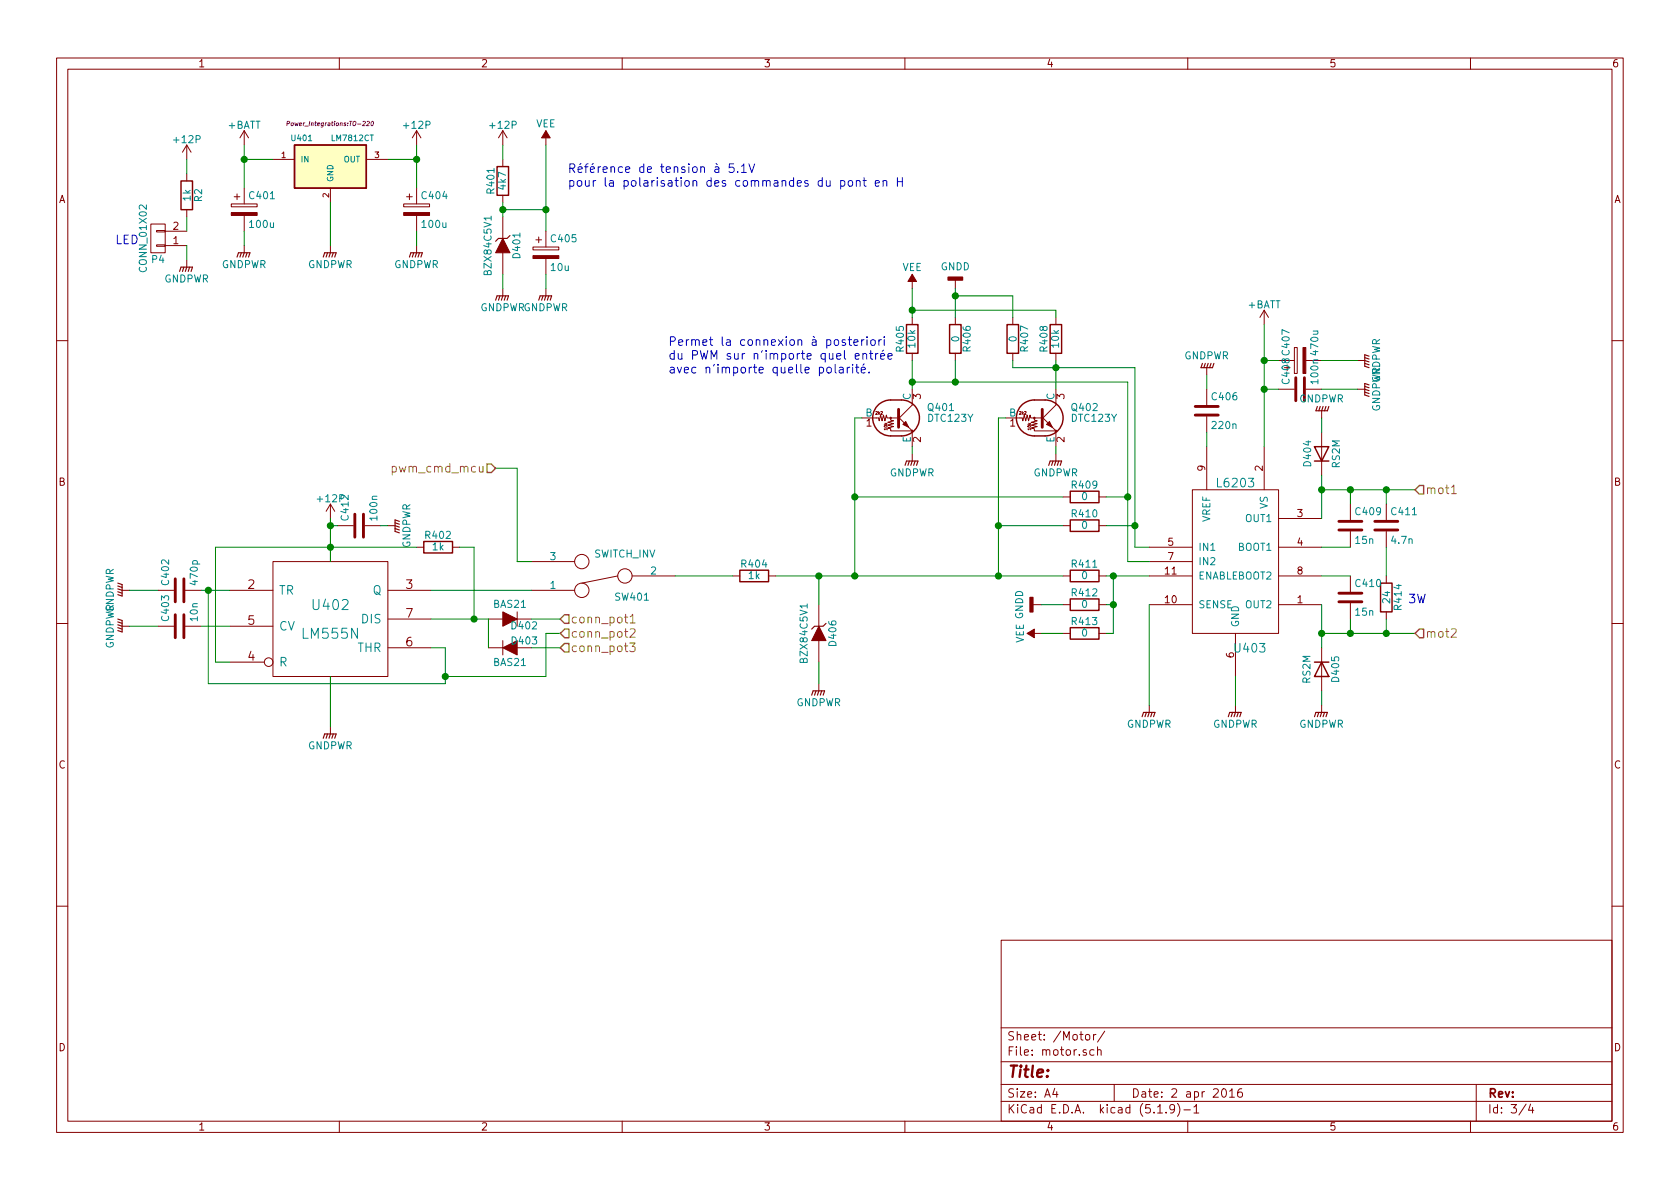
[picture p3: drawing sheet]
EESchema Schematic File Version 4
EELAYER 30 0
EELAYER END
$Descr A4 11693 8268
encoding utf-8
Sheet 3 4
Title ""
Date "2 apr 2016"
Rev ""
Comp ""
Comment1 ""
Comment2 ""
Comment3 ""
Comment4 ""
$EndDescr
$Comp
L bab_top-rescue:LM555N-RESCUE-bab_top U402
U 1 1
P 2300 4300
F 0 "U402" H 2300 4400 70  0000 C CNN
F 1 "LM555N" H 2300 4200 70  0000 C CNN
F 2 "Housings_SOIC:SOIC-8_3.9x4.9mm_Pitch1.27mm" H 2300 4300 60  0001 C CNN
F 3 "" H 2300 4300 60  0000 C CNN
	1    2300 4300
	1    0    0    -1  
$EndComp
Text HLabel 3900 4300 2    60   Input ~ 0
conn_pot1
Text HLabel 3900 4400 2    60   Input ~ 0
conn_pot2
Text HLabel 3900 4500 2    60   Input ~ 0
conn_pot3
Text HLabel 3450 3250 0    60   Input ~ 0
pwm_cmd_mcu
Text HLabel 9850 3400 2    60   Input ~ 0
mot1
Text HLabel 9850 4400 2    60   Input ~ 0
mot2
$Comp
L Device:C C409
U 1 1
P 9400 3650
F 0 "C409" H 9425 3750 50  0000 L CNN
F 1 "15n" H 9425 3550 50  0000 L CNN
F 2 "Capacitors_SMD:C_0805_HandSoldering" H 9438 3500 30  0001 C CNN
F 3 "" H 9400 3650 60  0000 C CNN
	1    9400 3650
	1    0    0    -1  
$EndComp
$Comp
L Device:C C410
U 1 1
P 9400 4150
F 0 "C410" H 9425 4250 50  0000 L CNN
F 1 "15n" H 9425 4050 50  0000 L CNN
F 2 "Capacitors_SMD:C_0805_HandSoldering" H 9438 4000 30  0001 C CNN
F 3 "" H 9400 4150 60  0000 C CNN
	1    9400 4150
	1    0    0    -1  
$EndComp
$Comp
L Device:C C411
U 1 1
P 9650 3650
F 0 "C411" H 9675 3750 50  0000 L CNN
F 1 "4.7n" H 9675 3550 50  0000 L CNN
F 2 "Capacitors_SMD:C_0805_HandSoldering" H 9688 3500 30  0001 C CNN
F 3 "" H 9650 3650 60  0000 C CNN
	1    9650 3650
	1    0    0    -1  
$EndComp
$Comp
L Device:R R414
U 1 1
P 9650 4150
F 0 "R414" V 9730 4150 50  0000 C CNN
F 1 "24" V 9650 4150 50  0000 C CNN
F 2 "bab_footprint:C_3522_HandSoldering" V 9580 4150 30  0001 C CNN
F 3 "" H 9650 4150 30  0000 C CNN
	1    9650 4150
	1    0    0    -1  
$EndComp
Wire Wire Line
	9200 3800 9400 3800
Wire Wire Line
	9400 4000 9200 4000
Wire Wire Line
	9200 4200 9200 4500
Wire Wire Line
	9200 4400 9850 4400
Wire Wire Line
	9200 3400 9850 3400
Wire Wire Line
	9200 3300 9200 3600
Wire Wire Line
	9400 3500 9400 3400
Connection ~ 9400 3400
Wire Wire Line
	9650 3500 9650 3400
Connection ~ 9650 3400
Wire Wire Line
	9650 3800 9650 4000
Wire Wire Line
	9400 4300 9400 4400
Connection ~ 9400 4400
Wire Wire Line
	9650 4300 9650 4400
Connection ~ 9650 4400
$Comp
L Device:D D405
U 1 1
P 9200 4650
F 0 "D405" H 9200 4750 50  0000 C CNN
F 1 "RS2M" H 9200 4550 50  0000 C CNN
F 2 "bab_footprint:DO-214AA_Handsoldering" H 9200 4650 60  0001 C CNN
F 3 "" H 9200 4650 60  0000 C CNN
	1    9200 4650
	0    1    1    0   
$EndComp
$Comp
L bab:L6203 U403
U 1 1
P 8600 3900
F 0 "U403" H 8700 3300 60  0000 C CNN
F 1 "L6203" H 8600 4450 60  0000 C CNN
F 2 "bab_footprint:Multiwatt_11_Vertical" H 8250 3900 60  0001 C CNN
F 3 "~" H 8250 3900 60  0000 C CNN
	1    8600 3900
	1    0    0    -1  
$EndComp
$Comp
L Device:D D404
U 1 1
P 9200 3150
F 0 "D404" H 9200 3250 50  0000 C CNN
F 1 "RS2M" H 9200 3050 50  0000 C CNN
F 2 "bab_footprint:DO-214AA_Handsoldering" H 9200 3150 60  0001 C CNN
F 3 "" H 9200 3150 60  0000 C CNN
	1    9200 3150
	0    -1   -1   0   
$EndComp
$Comp
L bab_top-rescue:GNDPWR #PWR048
U 1 1
P 9200 4900
F 0 "#PWR048" H 9200 4700 50  0001 C CNN
F 1 "GNDPWR" H 9200 4770 50  0000 C CNN
F 2 "" H 9200 4850 60  0000 C CNN
F 3 "" H 9200 4850 60  0000 C CNN
	1    9200 4900
	1    0    0    -1  
$EndComp
$Comp
L bab_top-rescue:GNDPWR #PWR049
U 1 1
P 9200 2900
F 0 "#PWR049" H 9200 2700 50  0001 C CNN
F 1 "GNDPWR" H 9200 2770 50  0000 C CNN
F 2 "" H 9200 2850 60  0000 C CNN
F 3 "" H 9200 2850 60  0000 C CNN
	1    9200 2900
	-1   0    0    1   
$EndComp
Wire Wire Line
	9200 2900 9200 3000
Wire Wire Line
	9200 4800 9200 4900
Connection ~ 9200 4400
Connection ~ 9200 3400
$Comp
L Device:C C406
U 1 1
P 8400 2850
F 0 "C406" H 8425 2950 50  0000 L CNN
F 1 "220n" H 8425 2750 50  0000 L CNN
F 2 "Capacitors_SMD:C_0805_HandSoldering" H 8438 2700 30  0001 C CNN
F 3 "" H 8400 2850 60  0000 C CNN
	1    8400 2850
	1    0    0    -1  
$EndComp
$Comp
L bab_top-rescue:GNDPWR #PWR050
U 1 1
P 8400 2600
F 0 "#PWR050" H 8400 2400 50  0001 C CNN
F 1 "GNDPWR" H 8400 2470 50  0000 C CNN
F 2 "" H 8400 2550 60  0000 C CNN
F 3 "" H 8400 2550 60  0000 C CNN
	1    8400 2600
	-1   0    0    1   
$EndComp
Wire Wire Line
	8400 2600 8400 2700
Wire Wire Line
	8400 3000 8400 3100
$Comp
L Device:CP C407
U 1 1
P 9050 2500
F 0 "C407" H 9075 2600 50  0000 L CNN
F 1 "470u" H 9075 2400 50  0000 L CNN
F 2 "bab_footprint:c_elec_16x16.8" H 9088 2350 30  0001 C CNN
F 3 "" H 9050 2500 60  0000 C CNN
	1    9050 2500
	0    -1   -1   0   
$EndComp
$Comp
L Device:C C408
U 1 1
P 9050 2700
F 0 "C408" H 9075 2800 50  0000 L CNN
F 1 "100n" H 9075 2600 50  0000 L CNN
F 2 "Capacitors_SMD:C_0805_HandSoldering" H 9088 2550 30  0001 C CNN
F 3 "" H 9050 2700 60  0000 C CNN
	1    9050 2700
	0    -1   -1   0   
$EndComp
Wire Wire Line
	8800 3100 8800 2250
$Comp
L bab_top-rescue:GNDPWR #PWR051
U 1 1
P 9450 2700
F 0 "#PWR051" H 9450 2500 50  0001 C CNN
F 1 "GNDPWR" H 9450 2570 50  0000 C CNN
F 2 "" H 9450 2650 60  0000 C CNN
F 3 "" H 9450 2650 60  0000 C CNN
	1    9450 2700
	0    -1   -1   0   
$EndComp
$Comp
L bab_top-rescue:GNDPWR #PWR052
U 1 1
P 9450 2500
F 0 "#PWR052" H 9450 2300 50  0001 C CNN
F 1 "GNDPWR" H 9450 2370 50  0000 C CNN
F 2 "" H 9450 2450 60  0000 C CNN
F 3 "" H 9450 2450 60  0000 C CNN
	1    9450 2500
	0    -1   -1   0   
$EndComp
Wire Wire Line
	9450 2500 9200 2500
Wire Wire Line
	9200 2700 9450 2700
$Comp
L bab_top-rescue:GNDPWR #PWR053
U 1 1
P 8600 4900
F 0 "#PWR053" H 8600 4700 50  0001 C CNN
F 1 "GNDPWR" H 8600 4770 50  0000 C CNN
F 2 "" H 8600 4850 60  0000 C CNN
F 3 "" H 8600 4850 60  0000 C CNN
	1    8600 4900
	1    0    0    -1  
$EndComp
Wire Wire Line
	8600 4700 8600 4900
Wire Wire Line
	5700 4600 5700 4750
$Comp
L Device:R R401
U 1 1
P 3500 1250
F 0 "R401" V 3580 1250 50  0000 C CNN
F 1 "4k7" V 3500 1250 50  0000 C CNN
F 2 "Capacitors_SMD:C_0805_HandSoldering" V 3430 1250 30  0001 C CNN
F 3 "" H 3500 1250 30  0000 C CNN
	1    3500 1250
	-1   0    0    1   
$EndComp
Wire Wire Line
	3500 1000 3500 1100
Wire Wire Line
	3500 1400 3500 1500
Wire Wire Line
	3500 1900 3500 2000
$Comp
L power:VEE #PWR054
U 1 1
P 3800 1000
F 0 "#PWR054" H 3800 850 50  0001 C CNN
F 1 "VEE" H 3800 1150 50  0000 C CNN
F 2 "" H 3800 1000 60  0000 C CNN
F 3 "" H 3800 1000 60  0000 C CNN
	1    3800 1000
	1    0    0    -1  
$EndComp
Wire Wire Line
	3500 1450 3800 1450
Wire Wire Line
	3800 1000 3800 1600
Connection ~ 3500 1450
$Comp
L Device:CP C405
U 1 1
P 3800 1750
F 0 "C405" H 3825 1850 50  0000 L CNN
F 1 "10u" H 3825 1650 50  0000 L CNN
F 2 "Capacitors_SMD:c_elec_6.3x5.8" H 3838 1600 30  0001 C CNN
F 3 "" H 3800 1750 60  0000 C CNN
	1    3800 1750
	1    0    0    -1  
$EndComp
Wire Wire Line
	3800 1900 3800 2000
Connection ~ 3800 1450
$Comp
L bab_top-rescue:DTC123Y Q401
U 1 1
P 6250 2900
F 0 "Q401" H 6450 2975 50  0000 L CNN
F 1 "DTC123Y" H 6450 2900 50  0000 L CNN
F 2 "TO_SOT_Packages_SMD:SOT-23" H 6250 2900 50  0001 L CNN
F 3 "" H 6250 2900 50  0000 L CNN
	1    6250 2900
	1    0    0    -1  
$EndComp
$Comp
L bab_top-rescue:DTC123Y Q402
U 1 1
P 7250 2900
F 0 "Q402" H 7450 2975 50  0000 L CNN
F 1 "DTC123Y" H 7450 2900 50  0000 L CNN
F 2 "TO_SOT_Packages_SMD:SOT-23" H 7250 2900 50  0001 L CNN
F 3 "" H 7250 2900 50  0000 L CNN
	1    7250 2900
	1    0    0    -1  
$EndComp
Wire Wire Line
	7350 3100 7350 3150
Wire Wire Line
	6350 3100 6350 3150
$Comp
L Device:R R405
U 1 1
P 6350 2350
F 0 "R405" V 6430 2350 50  0000 C CNN
F 1 "10k" V 6350 2350 50  0000 C CNN
F 2 "Capacitors_SMD:C_0805_HandSoldering" V 6280 2350 30  0001 C CNN
F 3 "" H 6350 2350 30  0000 C CNN
	1    6350 2350
	-1   0    0    1   
$EndComp
$Comp
L Device:R R408
U 1 1
P 7350 2350
F 0 "R408" V 7430 2350 50  0000 C CNN
F 1 "10k" V 7350 2350 50  0000 C CNN
F 2 "Capacitors_SMD:C_0805_HandSoldering" V 7280 2350 30  0001 C CNN
F 3 "" H 7350 2350 30  0000 C CNN
	1    7350 2350
	-1   0    0    1   
$EndComp
$Comp
L power:VEE #PWR055
U 1 1
P 6350 2000
F 0 "#PWR055" H 6350 1850 50  0001 C CNN
F 1 "VEE" H 6350 2150 50  0000 C CNN
F 2 "" H 6350 2000 60  0000 C CNN
F 3 "" H 6350 2000 60  0000 C CNN
	1    6350 2000
	1    0    0    -1  
$EndComp
Wire Wire Line
	6350 2000 6350 2200
Wire Wire Line
	7350 2200 7350 2150
Wire Wire Line
	7350 2150 6350 2150
Connection ~ 6350 2150
Wire Wire Line
	6350 2500 6350 2700
Wire Wire Line
	7350 2500 7350 2700
$Comp
L Device:R R406
U 1 1
P 6650 2350
F 0 "R406" V 6730 2350 50  0000 C CNN
F 1 "0" V 6650 2350 50  0000 C CNN
F 2 "Capacitors_SMD:C_0805_HandSoldering" V 6580 2350 30  0001 C CNN
F 3 "" H 6650 2350 30  0000 C CNN
	1    6650 2350
	1    0    0    -1  
$EndComp
$Comp
L Device:R R407
U 1 1
P 7050 2350
F 0 "R407" V 7130 2350 50  0000 C CNN
F 1 "0" V 7050 2350 50  0000 C CNN
F 2 "Capacitors_SMD:C_0805_HandSoldering" V 6980 2350 30  0001 C CNN
F 3 "" H 7050 2350 30  0000 C CNN
	1    7050 2350
	1    0    0    -1  
$EndComp
$Comp
L power:GNDD #PWR056
U 1 1
P 6650 2000
F 0 "#PWR056" H 6650 1750 50  0001 C CNN
F 1 "GNDD" H 6650 1850 50  0000 C CNN
F 2 "" H 6650 2000 60  0000 C CNN
F 3 "" H 6650 2000 60  0000 C CNN
	1    6650 2000
	-1   0    0    1   
$EndComp
Wire Wire Line
	6650 2000 6650 2200
Wire Wire Line
	6650 2050 7050 2050
Wire Wire Line
	7050 2050 7050 2200
Connection ~ 6650 2050
Connection ~ 6350 2650
Connection ~ 7350 2550
Wire Wire Line
	6650 2500 6650 2650
Connection ~ 6650 2650
Wire Wire Line
	7050 2500 7050 2550
$Comp
L Device:R R409
U 1 1
P 7550 3450
F 0 "R409" V 7630 3450 50  0000 C CNN
F 1 "0" V 7550 3450 50  0000 C CNN
F 2 "Capacitors_SMD:C_0805_HandSoldering" V 7480 3450 30  0001 C CNN
F 3 "" H 7550 3450 30  0000 C CNN
	1    7550 3450
	0    -1   -1   0   
$EndComp
$Comp
L Device:R R410
U 1 1
P 7550 3650
F 0 "R410" V 7630 3650 50  0000 C CNN
F 1 "0" V 7550 3650 50  0000 C CNN
F 2 "Capacitors_SMD:C_0805_HandSoldering" V 7480 3650 30  0001 C CNN
F 3 "" H 7550 3650 30  0000 C CNN
	1    7550 3650
	0    -1   -1   0   
$EndComp
Wire Wire Line
	7850 2650 7850 3900
Wire Wire Line
	7850 3900 8000 3900
Wire Wire Line
	7900 3800 8000 3800
Wire Wire Line
	7900 2550 7900 3800
Wire Wire Line
	7700 3450 7850 3450
Connection ~ 7850 3450
Wire Wire Line
	7700 3650 7900 3650
Connection ~ 7900 3650
Wire Wire Line
	6000 2900 5950 2900
Wire Wire Line
	5950 2900 5950 4000
Connection ~ 5950 4000
Wire Wire Line
	7000 2900 6950 2900
Wire Wire Line
	6950 2900 6950 4000
Connection ~ 6950 4000
$Comp
L bab_top-rescue:LM7812CT U401
U 1 1
P 2300 1150
F 0 "U401" H 2100 1350 40  0000 C CNN
F 1 "LM7812CT" H 2300 1350 40  0000 L CNN
F 2 "Power_Integrations:TO-220" H 2300 1450 30  0000 C CIN
F 3 "" H 2300 1150 60  0000 C CNN
	1    2300 1150
	1    0    0    -1  
$EndComp
$Comp
L Device:CP C401
U 1 1
P 1700 1450
F 0 "C401" H 1725 1550 50  0000 L CNN
F 1 "100u" H 1725 1350 50  0000 L CNN
F 2 "Capacitors_SMD:c_elec_6.3x7.7" H 1738 1300 30  0001 C CNN
F 3 "" H 1700 1450 60  0000 C CNN
	1    1700 1450
	1    0    0    -1  
$EndComp
$Comp
L Device:CP C404
U 1 1
P 2900 1450
F 0 "C404" H 2925 1550 50  0000 L CNN
F 1 "100u" H 2925 1350 50  0000 L CNN
F 2 "Capacitors_SMD:c_elec_6.3x7.7" H 2938 1300 30  0001 C CNN
F 3 "" H 2900 1450 60  0000 C CNN
	1    2900 1450
	1    0    0    -1  
$EndComp
$Comp
L bab_top-rescue:GNDPWR #PWR057
U 1 1
P 1700 1700
F 0 "#PWR057" H 1700 1500 50  0001 C CNN
F 1 "GNDPWR" H 1700 1570 50  0000 C CNN
F 2 "" H 1700 1650 60  0000 C CNN
F 3 "" H 1700 1650 60  0000 C CNN
	1    1700 1700
	1    0    0    -1  
$EndComp
$Comp
L bab_top-rescue:GNDPWR #PWR058
U 1 1
P 2900 1700
F 0 "#PWR058" H 2900 1500 50  0001 C CNN
F 1 "GNDPWR" H 2900 1570 50  0000 C CNN
F 2 "" H 2900 1650 60  0000 C CNN
F 3 "" H 2900 1650 60  0000 C CNN
	1    2900 1700
	1    0    0    -1  
$EndComp
Wire Wire Line
	2900 1600 2900 1700
Wire Wire Line
	1700 1700 1700 1600
$Comp
L bab_top-rescue:GNDPWR #PWR059
U 1 1
P 2300 1700
F 0 "#PWR059" H 2300 1500 50  0001 C CNN
F 1 "GNDPWR" H 2300 1570 50  0000 C CNN
F 2 "" H 2300 1650 60  0000 C CNN
F 3 "" H 2300 1650 60  0000 C CNN
	1    2300 1700
	1    0    0    -1  
$EndComp
Wire Wire Line
	2300 1400 2300 1700
Wire Wire Line
	2700 1100 2900 1100
Wire Wire Line
	2900 1000 2900 1300
$Comp
L power:+12P #PWR060
U 1 1
P 2900 1000
F 0 "#PWR060" H 2900 850 50  0001 C CNN
F 1 "+12P" H 2900 1140 50  0000 C CNN
F 2 "" H 2900 1000 60  0000 C CNN
F 3 "" H 2900 1000 60  0000 C CNN
	1    2900 1000
	1    0    0    -1  
$EndComp
Connection ~ 2900 1100
Wire Wire Line
	1700 1000 1700 1300
Connection ~ 1700 1100
$Comp
L power:+12P #PWR061
U 1 1
P 2300 3600
F 0 "#PWR061" H 2300 3450 50  0001 C CNN
F 1 "+12P" H 2300 3740 50  0000 C CNN
F 2 "" H 2300 3600 60  0000 C CNN
F 3 "" H 2300 3600 60  0000 C CNN
	1    2300 3600
	1    0    0    -1  
$EndComp
Wire Wire Line
	2300 3600 2300 3900
$Comp
L bab_top-rescue:GNDPWR #PWR062
U 1 1
P 2300 5050
F 0 "#PWR062" H 2300 4850 50  0001 C CNN
F 1 "GNDPWR" H 2300 4920 50  0000 C CNN
F 2 "" H 2300 5000 60  0000 C CNN
F 3 "" H 2300 5000 60  0000 C CNN
	1    2300 5050
	1    0    0    -1  
$EndComp
Wire Wire Line
	2300 5050 2300 4700
$Comp
L Device:C C402
U 1 1
P 1250 4100
F 0 "C402" H 1275 4200 50  0000 L CNN
F 1 "470p" H 1275 4000 50  0000 L CNN
F 2 "Capacitors_SMD:C_0805_HandSoldering" H 1288 3950 30  0001 C CNN
F 3 "" H 1250 4100 60  0000 C CNN
	1    1250 4100
	0    -1   -1   0   
$EndComp
$Comp
L bab_top-rescue:GNDPWR #PWR063
U 1 1
P 900 4100
F 0 "#PWR063" H 900 3900 50  0001 C CNN
F 1 "GNDPWR" H 900 3970 50  0000 C CNN
F 2 "" H 900 4050 60  0000 C CNN
F 3 "" H 900 4050 60  0000 C CNN
	1    900  4100
	0    1    1    0   
$EndComp
Wire Wire Line
	900  4100 1100 4100
Wire Wire Line
	1400 4100 1600 4100
Wire Wire Line
	1600 4600 1500 4600
Wire Wire Line
	1500 4600 1500 3800
Wire Wire Line
	1500 3800 2900 3800
Connection ~ 2300 3800
$Comp
L Device:R R402
U 1 1
P 3050 3800
F 0 "R402" V 3130 3800 50  0000 C CNN
F 1 "1k" V 3050 3800 50  0000 C CNN
F 2 "Capacitors_SMD:C_0805_HandSoldering" V 2980 3800 30  0001 C CNN
F 3 "" H 3050 3800 30  0000 C CNN
	1    3050 3800
	0    -1   -1   0   
$EndComp
Wire Wire Line
	3200 3800 3300 3800
Wire Wire Line
	3300 3800 3300 4300
Connection ~ 3300 4300
Wire Wire Line
	3700 4100 3000 4100
Wire Wire Line
	3900 4300 3700 4300
Wire Wire Line
	3900 4500 3700 4500
Wire Wire Line
	3900 4400 3800 4400
Wire Wire Line
	3800 4400 3800 4700
Wire Wire Line
	3100 4500 3100 4750
Wire Wire Line
	3100 4500 3000 4500
$Comp
L Device:R R404
U 1 1
P 5250 4000
F 0 "R404" V 5330 4000 50  0000 C CNN
F 1 "1k" V 5250 4000 50  0000 C CNN
F 2 "Capacitors_SMD:C_0805_HandSoldering" V 5180 4000 30  0001 C CNN
F 3 "" H 5250 4000 30  0000 C CNN
	1    5250 4000
	0    -1   -1   0   
$EndComp
$Comp
L Device:C C403
U 1 1
P 1250 4350
F 0 "C403" H 1275 4450 50  0000 L CNN
F 1 "10n" H 1275 4250 50  0000 L CNN
F 2 "Capacitors_SMD:C_0805_HandSoldering" H 1288 4200 30  0001 C CNN
F 3 "" H 1250 4350 60  0000 C CNN
	1    1250 4350
	0    -1   -1   0   
$EndComp
$Comp
L bab_top-rescue:GNDPWR #PWR064
U 1 1
P 900 4350
F 0 "#PWR064" H 900 4150 50  0001 C CNN
F 1 "GNDPWR" H 900 4220 50  0000 C CNN
F 2 "" H 900 4300 60  0000 C CNN
F 3 "" H 900 4300 60  0000 C CNN
	1    900  4350
	0    1    1    0   
$EndComp
Wire Wire Line
	900  4350 1100 4350
Wire Wire Line
	1400 4350 1600 4350
Wire Wire Line
	1450 4100 1450 4750
Wire Wire Line
	1450 4750 3100 4750
Connection ~ 3100 4700
Connection ~ 1450 4100
Wire Wire Line
	3000 4300 3400 4300
Wire Wire Line
	3800 4700 3100 4700
Wire Wire Line
	6350 2650 7850 2650
Wire Wire Line
	7050 2550 7900 2550
Wire Wire Line
	7700 4000 8000 4000
$Comp
L Device:R R411
U 1 1
P 7550 4000
F 0 "R411" V 7630 4000 50  0000 C CNN
F 1 "0" V 7550 4000 50  0000 C CNN
F 2 "Capacitors_SMD:C_0805_HandSoldering" V 7480 4000 30  0001 C CNN
F 3 "" H 7550 4000 30  0000 C CNN
	1    7550 4000
	0    -1   -1   0   
$EndComp
Wire Wire Line
	7400 3450 5950 3450
Connection ~ 5950 3450
Wire Wire Line
	7400 3650 6950 3650
Connection ~ 6950 3650
$Comp
L Device:R R412
U 1 1
P 7550 4200
F 0 "R412" V 7630 4200 50  0000 C CNN
F 1 "0" V 7550 4200 50  0000 C CNN
F 2 "Capacitors_SMD:C_0805_HandSoldering" V 7480 4200 30  0001 C CNN
F 3 "" H 7550 4200 30  0000 C CNN
	1    7550 4200
	0    -1   -1   0   
$EndComp
$Comp
L Device:R R413
U 1 1
P 7550 4400
F 0 "R413" V 7630 4400 50  0000 C CNN
F 1 "0" V 7550 4400 50  0000 C CNN
F 2 "Capacitors_SMD:C_0805_HandSoldering" V 7480 4400 30  0001 C CNN
F 3 "" H 7550 4400 30  0000 C CNN
	1    7550 4400
	0    -1   -1   0   
$EndComp
Wire Wire Line
	7700 4200 7750 4200
Wire Wire Line
	7750 4000 7750 4400
Connection ~ 7750 4000
Wire Wire Line
	7750 4400 7700 4400
Connection ~ 7750 4200
$Comp
L power:GNDD #PWR065
U 1 1
P 7250 4200
F 0 "#PWR065" H 7250 3950 50  0001 C CNN
F 1 "GNDD" H 7250 4050 50  0000 C CNN
F 2 "" H 7250 4200 60  0000 C CNN
F 3 "" H 7250 4200 60  0000 C CNN
	1    7250 4200
	0    1    1    0   
$EndComp
Wire Wire Line
	7250 4200 7400 4200
$Comp
L power:VEE #PWR066
U 1 1
P 7250 4400
F 0 "#PWR066" H 7250 4250 50  0001 C CNN
F 1 "VEE" H 7250 4550 50  0000 C CNN
F 2 "" H 7250 4400 60  0000 C CNN
F 3 "" H 7250 4400 60  0000 C CNN
	1    7250 4400
	0    -1   -1   0   
$EndComp
Wire Wire Line
	7250 4400 7400 4400
$Comp
L bab_top-rescue:GNDPWR #PWR067
U 1 1
P 5700 4750
F 0 "#PWR067" H 5700 4550 50  0001 C CNN
F 1 "GNDPWR" H 5700 4620 50  0000 C CNN
F 2 "" H 5700 4700 60  0000 C CNN
F 3 "" H 5700 4700 60  0000 C CNN
	1    5700 4750
	1    0    0    -1  
$EndComp
$Comp
L bab_top-rescue:GNDPWR #PWR068
U 1 1
P 6350 3150
F 0 "#PWR068" H 6350 2950 50  0001 C CNN
F 1 "GNDPWR" H 6350 3020 50  0000 C CNN
F 2 "" H 6350 3100 60  0000 C CNN
F 3 "" H 6350 3100 60  0000 C CNN
	1    6350 3150
	1    0    0    -1  
$EndComp
$Comp
L bab_top-rescue:GNDPWR #PWR069
U 1 1
P 7350 3150
F 0 "#PWR069" H 7350 2950 50  0001 C CNN
F 1 "GNDPWR" H 7350 3020 50  0000 C CNN
F 2 "" H 7350 3100 60  0000 C CNN
F 3 "" H 7350 3100 60  0000 C CNN
	1    7350 3150
	1    0    0    -1  
$EndComp
$Comp
L bab_top-rescue:GNDPWR #PWR070
U 1 1
P 3500 2000
F 0 "#PWR070" H 3500 1800 50  0001 C CNN
F 1 "GNDPWR" H 3500 1870 50  0000 C CNN
F 2 "" H 3500 1950 60  0000 C CNN
F 3 "" H 3500 1950 60  0000 C CNN
	1    3500 2000
	1    0    0    -1  
$EndComp
$Comp
L bab_top-rescue:GNDPWR #PWR071
U 1 1
P 3800 2000
F 0 "#PWR071" H 3800 1800 50  0001 C CNN
F 1 "GNDPWR" H 3800 1870 50  0000 C CNN
F 2 "" H 3800 1950 60  0000 C CNN
F 3 "" H 3800 1950 60  0000 C CNN
	1    3800 2000
	1    0    0    -1  
$EndComp
Text Notes 3950 1300 0    60   ~ 0
Référence de tension à 5.1V \npour la polarisation des commandes du pont en H
Text Notes 9800 4200 0    60   ~ 0
3W
$Comp
L bab_top-rescue:SWITCH_INV SW401
U 1 1
P 4200 4000
F 0 "SW401" H 4000 4150 50  0000 C CNN
F 1 "SWITCH_INV" H 4050 3850 50  0000 C CNN
F 2 "Pin_Headers:Pin_Header_Straight_1x03" H 4200 4000 50  0001 C CNN
F 3 "" H 4200 4000 50  0000 C CNN
	1    4200 4000
	-1   0    0    1   
$EndComp
Text Notes 4650 2600 0    60   ~ 0
Permet la connexion à posteriori \ndu PWM sur n'importe quel entrée \navec n'importe quelle polarité.
$Comp
L power:+BATT #PWR072
U 1 1
P 1700 1000
F 0 "#PWR072" H 1700 850 50  0001 C CNN
F 1 "+BATT" H 1700 1140 50  0000 C CNN
F 2 "" H 1700 1000 50  0000 C CNN
F 3 "" H 1700 1000 50  0000 C CNN
	1    1700 1000
	1    0    0    -1  
$EndComp
$Comp
L power:+12P #PWR073
U 1 1
P 3500 1000
F 0 "#PWR073" H 3500 850 50  0001 C CNN
F 1 "+12P" H 3500 1140 50  0000 C CNN
F 2 "" H 3500 1000 60  0000 C CNN
F 3 "" H 3500 1000 60  0000 C CNN
	1    3500 1000
	1    0    0    -1  
$EndComp
$Comp
L power:+BATT #PWR074
U 1 1
P 8800 2250
F 0 "#PWR074" H 8800 2100 50  0001 C CNN
F 1 "+BATT" H 8800 2390 50  0000 C CNN
F 2 "" H 8800 2250 50  0000 C CNN
F 3 "" H 8800 2250 50  0000 C CNN
	1    8800 2250
	1    0    0    -1  
$EndComp
Wire Wire Line
	3450 3250 3600 3250
Wire Wire Line
	3600 3250 3600 3900
Wire Wire Line
	3600 3900 3700 3900
Wire Wire Line
	4700 4000 5100 4000
Wire Wire Line
	5400 4000 7400 4000
Wire Wire Line
	5700 4200 5700 4000
Connection ~ 5700 4000
Wire Wire Line
	3400 4300 3400 4500
Wire Wire Line
	8900 2500 8800 2500
Connection ~ 8800 2500
Wire Wire Line
	8900 2700 8800 2700
Connection ~ 8800 2700
$Comp
L Device:C C412
U 1 1
P 2500 3650
F 0 "C412" H 2525 3750 50  0000 L CNN
F 1 "100n" H 2525 3550 50  0000 L CNN
F 2 "Capacitors_SMD:C_0805_HandSoldering" H 2538 3500 30  0001 C CNN
F 3 "" H 2500 3650 60  0000 C CNN
	1    2500 3650
	0    -1   -1   0   
$EndComp
$Comp
L bab_top-rescue:GNDPWR #PWR075
U 1 1
P 2700 3650
F 0 "#PWR075" H 2700 3450 50  0001 C CNN
F 1 "GNDPWR" H 2700 3520 50  0000 C CNN
F 2 "" H 2700 3600 60  0000 C CNN
F 3 "" H 2700 3600 60  0000 C CNN
	1    2700 3650
	0    -1   -1   0   
$EndComp
Wire Wire Line
	2700 3650 2650 3650
Wire Wire Line
	2350 3650 2300 3650
Connection ~ 2300 3650
$Comp
L bab:BZX84C5V1 D406
U 1 1
P 5700 4400
F 0 "D406" H 5700 4500 50  0000 C CNN
F 1 "BZX84C5V1" H 5700 4300 50  0000 C CNN
F 2 "TO_SOT_Packages_SMD:SOT-23" H 5700 4400 50  0001 C CNN
F 3 "" H 5700 4400 50  0000 C CNN
	1    5700 4400
	0    1    1    0   
$EndComp
$Comp
L bab:BZX84C5V1 D401
U 1 1
P 3500 1700
F 0 "D401" H 3500 1800 50  0000 C CNN
F 1 "BZX84C5V1" H 3500 1600 50  0000 C CNN
F 2 "TO_SOT_Packages_SMD:SOT-23" H 3500 1700 50  0001 C CNN
F 3 "" H 3500 1700 50  0000 C CNN
	1    3500 1700
	0    1    1    0   
$EndComp
$Comp
L bab:BAS21 D402
U 1 1
P 3550 4300
F 0 "D402" H 3450 4350 50  0000 C CNN
F 1 "BAS21" H 3550 4200 50  0000 C CNN
F 2 "TO_SOT_Packages_SMD:SOT-23" H 3550 4300 50  0001 C CNN
F 3 "" H 3550 4300 50  0000 C CNN
	1    3550 4300
	-1   0    0    1   
$EndComp
$Comp
L bab:BAS21 D403
U 1 1
P 3550 4500
F 0 "D403" H 3650 4550 50  0000 C CNN
F 1 "BAS21" H 3550 4400 50  0000 C CNN
F 2 "TO_SOT_Packages_SMD:SOT-23" H 3550 4500 50  0001 C CNN
F 3 "" H 3550 4500 50  0000 C CNN
	1    3550 4500
	1    0    0    -1  
$EndComp
$Comp
L bab_top-rescue:GNDPWR #PWR076
U 1 1
P 8000 4900
F 0 "#PWR076" H 8000 4700 50  0001 C CNN
F 1 "GNDPWR" H 8000 4770 50  0000 C CNN
F 2 "" H 8000 4850 60  0000 C CNN
F 3 "" H 8000 4850 60  0000 C CNN
	1    8000 4900
	1    0    0    -1  
$EndComp
Wire Wire Line
	8000 4200 8000 4900
$Comp
L Device:R R2
U 1 1
P 1300 1350
F 0 "R2" V 1380 1350 50  0000 C CNN
F 1 "1k" V 1300 1350 50  0000 C CNN
F 2 "Resistors_SMD:R_0805_HandSoldering" V 1230 1350 50  0001 C CNN
F 3 "" H 1300 1350 50  0000 C CNN
	1    1300 1350
	1    0    0    -1  
$EndComp
$Comp
L bab_top-rescue:CONN_01X02 P4
U 1 1
P 1100 1650
AR Path="/572B4FAE" Ref="P4"  Part="1" 
AR Path="/56FE98B8/572B4FAE" Ref="P4"  Part="1" 
F 0 "P4" H 1100 1800 50  0000 C CNN
F 1 "CONN_01X02" V 1200 1650 50  0000 C CNN
F 2 "Pin_Headers:Pin_Header_Straight_1x02" H 1100 1650 50  0001 C CNN
F 3 "" H 1100 1650 50  0000 C CNN
	1    1100 1650
	-1   0    0    1   
$EndComp
$Comp
L bab_top-rescue:GNDPWR #PWR077
U 1 1
P 1300 1800
F 0 "#PWR077" H 1300 1600 50  0001 C CNN
F 1 "GNDPWR" H 1300 1670 50  0000 C CNN
F 2 "" H 1300 1750 60  0000 C CNN
F 3 "" H 1300 1750 60  0000 C CNN
	1    1300 1800
	1    0    0    -1  
$EndComp
Wire Wire Line
	1300 1800 1300 1700
Wire Wire Line
	1300 1600 1300 1500
Wire Wire Line
	1300 1200 1300 1100
Text Notes 800  1700 0    60   ~ 0
LED
Wire Wire Line
	1700 1100 1900 1100
$Comp
L power:+12P #PWR078
U 1 1
P 1300 1100
F 0 "#PWR078" H 1300 950 50  0001 C CNN
F 1 "+12P" H 1300 1240 50  0000 C CNN
F 2 "" H 1300 1100 60  0000 C CNN
F 3 "" H 1300 1100 60  0000 C CNN
	1    1300 1100
	1    0    0    -1  
$EndComp
$EndSCHEMATC
